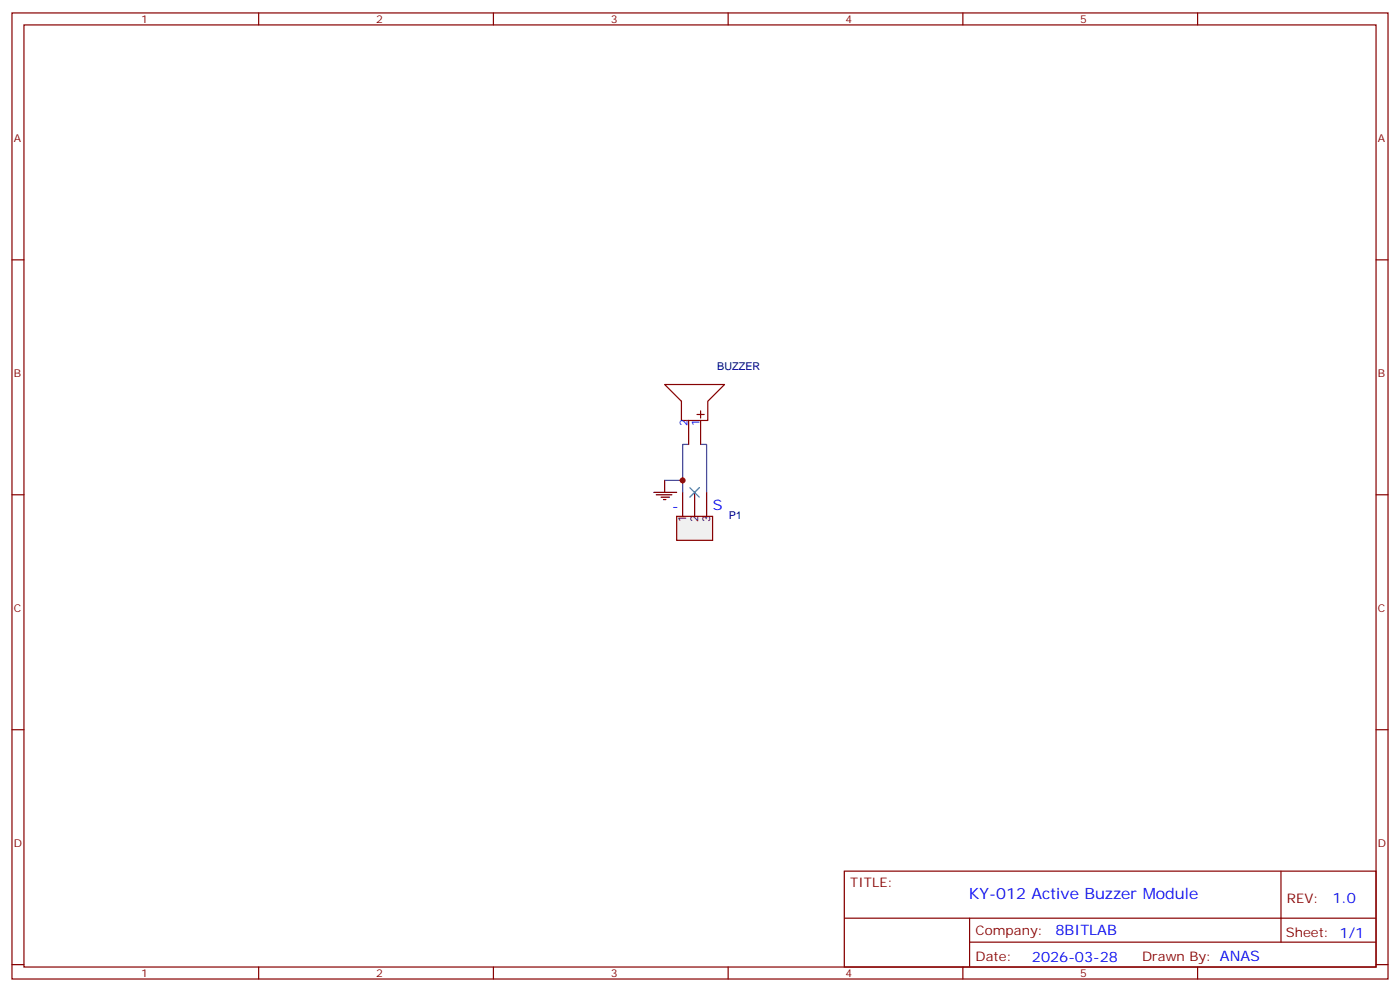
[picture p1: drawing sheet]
<svg xmlns="http://www.w3.org/2000/svg" width="412mm" height="292mm" viewBox="0 0 412 292" stroke-linecap="round" stroke-linejoin="round" font-family="sans-serif">
<path d="M199.3 152h10.6v7h-10.6z" fill="#f0f0f0" stroke="#870000" stroke-width=".35"/>
<path d="M192.6 144.9h6.7M193.3 145.6h4.6M194.7 146.3h2.5M195.4 147h.7M195.8 141.4v3.5M201.1 144.9v7.1M204.6 144.9v7.1M208.1 144.9v7.1" fill="none" stroke="#000" stroke-width=".35"/>
<g fill="none" stroke="#870000" stroke-width=".35">
<path d="M3.5 3.8h405.4v284.3h-405.4zM7.1 7.3h398.2v277.3h-398.2zM76.2 3.8v3.5M145.3 3.8v3.5M214.5 3.8v3.5M283.6 3.8v3.5M352.8 3.8v3.5M3.5 76.5h3.6M405.3 76.5h3.6M195.8 113.2h17.6l-4.9 4.9v5.7h-7.8v-5.7zM202.8 123.8v7M205.3 122h2.1"/>
<path d="M206.4 120.9v2.1M206.4 123.8v7M3.5 145.6h3.6M405.3 145.6h3.6M3.5 214.8h3.6M405.3 214.8h3.6M248.7 256.4h156.6v28.2h-156.6zM377.3 256.4v20.9M248.7 270.2h156.5M285.6 277.3h119.6M285.6 270.2v14.2M3.5 283.9h3.6"/>
<path d="M76.2 284.6v3.5M145.3 284.6v3.5M214.5 284.6v3.5M283.6 284.6v3.5M352.8 284.6v3.5M405.3 283.9h3.6"/>
</g>
<path d="M202.8 130.8h-1.7v14.1M206.4 130.8h1.7v14.1M195.8 141.4h5.3" fill="none" stroke="#008700" stroke-width=".35"/>
<circle cx="201.1" cy="141.4" r=".88" fill="#c00"/>
<path d="M203.2 143.5l2.8 2.8M206 143.5l-2.8 2.8" fill="none" stroke="#3c3" stroke-width=".35"/>
<text font-size="4.6" fill="#00f" x="285.4" y="264.5">KY-012 Active Buzzer Module</text>
<g font-size="4.2" fill="#00f">
<text x="198" y="150.4">-</text>
<text x="210" y="150">S</text>
<text x="392.5" y="265.7">1.0</text>
<text x="310.9" y="275.2">8BITLAB</text>
<text x="304" y="283">2026-03-28</text>
</g>
<g font-size="3.9" fill="#800">
<text x="250.5" y="261">TITLE:</text>
<text x="379.1" y="265.7">REV:</text>
<text x="287.4" y="275.2">Company:</text>
<text x="378.7" y="275.8">Sheet: 1/1</text>
<text x="287.4" y="282.9">Date:</text>
<text x="336.4" y="282.9">Drawn By: ANAS</text>
</g>
<g font-size="3.2" fill="#800">
<text x="41.6" y="6.8">1</text>
<text x="110.8" y="6.8">2</text>
<text x="179.9" y="6.8">3</text>
<text x="249.1" y="6.8">4</text>
<text x="318.2" y="6.8">5</text>
<text x="4.1" y="41.9">A</text>
<text x="405.9" y="41.9">A</text>
<text x="4.1" y="111.1">B</text>
<text x="405.9" y="111.1">B</text>
<text x="4.1" y="180.2">C</text>
<text x="405.9" y="180.2">C</text>
<text x="4.1" y="249.3">D</text>
<text x="405.9" y="249.3">D</text>
<text x="41.6" y="287.6">1</text>
<text x="110.8" y="287.6">2</text>
<text x="179.9" y="287.6">3</text>
<text x="249.1" y="287.6">4</text>
<text x="318.2" y="287.6">5</text>
</g>
<g font-size="3.2" fill="#000080">
<text x="211.3" y="108.9">BUZZER</text>
<text x="214.7" y="152.9">P1</text>
</g>
<g font-size="3.2" fill="#00f">
<text x="202.5" y="125.5" transform="rotate(-90 202.5 125.5)">2</text>
<text x="206" y="125.5" transform="rotate(-90 206 125.5)">1</text>
</g>
<g font-size="3.2">
<text x="202.1" y="153.7" transform="rotate(-90 202.1 153.7)">1</text>
<text x="205.7" y="153.7" transform="rotate(-90 205.7 153.7)">2</text>
<text x="209.2" y="153.7" transform="rotate(-90 209.2 153.7)">3</text>
</g>
</svg>
